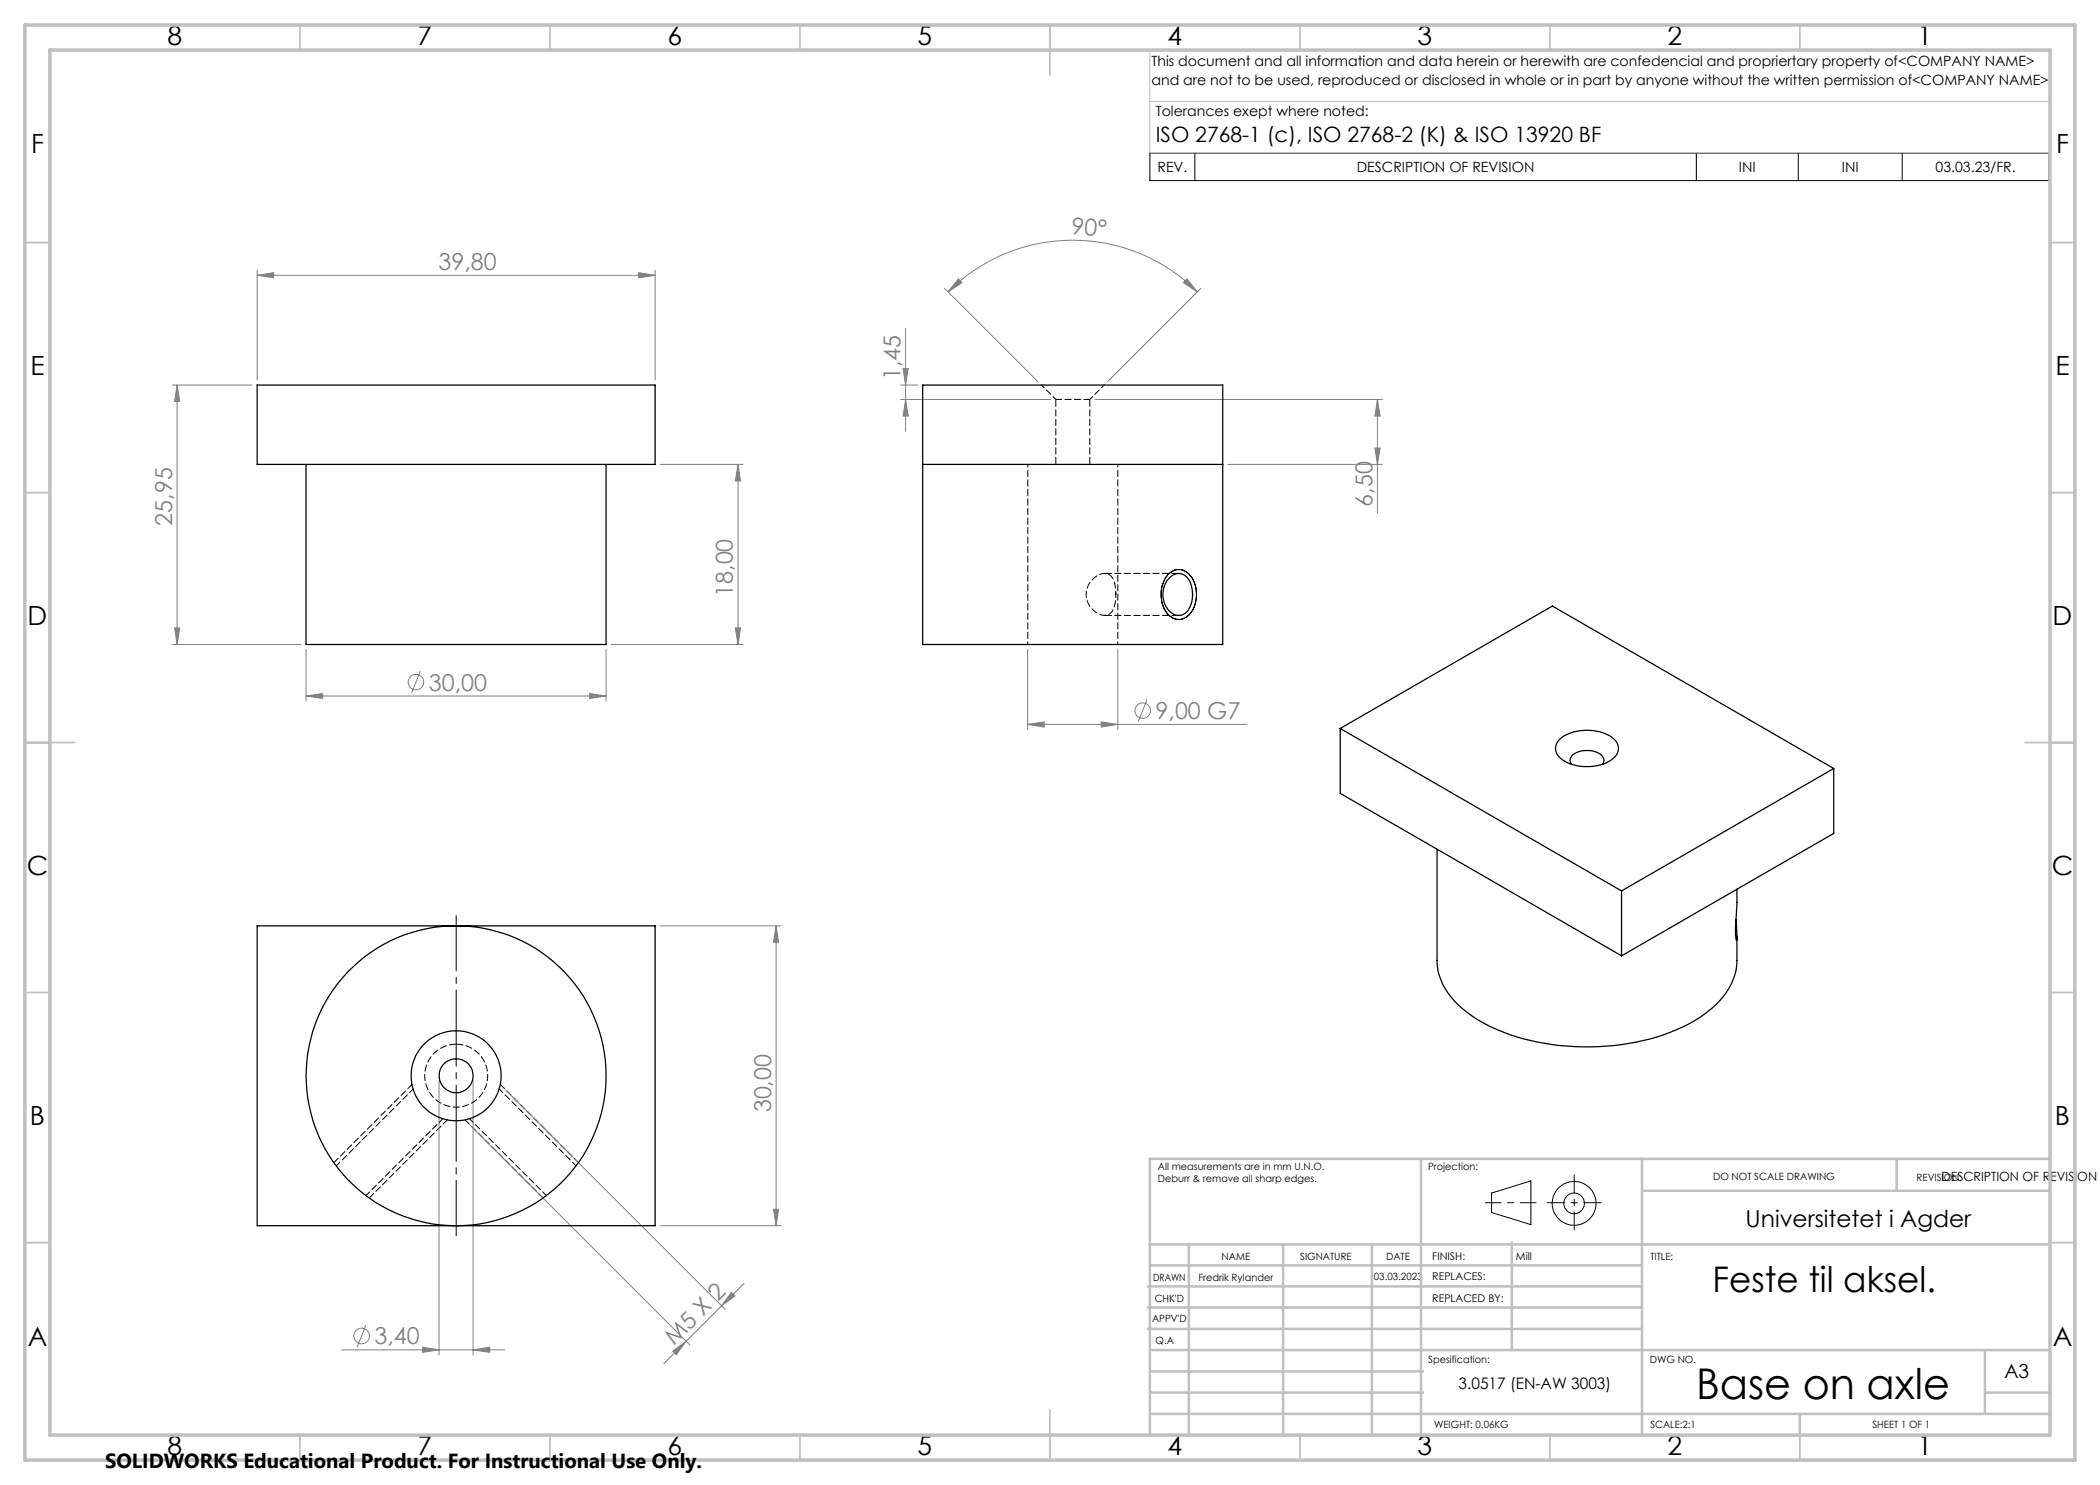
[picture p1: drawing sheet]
<svg xmlns="http://www.w3.org/2000/svg" width="420mm" height="297mm" viewBox="0 0 420 297" stroke-linecap="round" stroke-linejoin="round" font-family="sans-serif">
<g fill="none" stroke="#808080" stroke-width=".2">
<path d="M51.4 55.1l3.3-.6v1.1zM51.4 54v22M51.4 55.1h79.6M127.7 54.5l3.3 .6-3.3 .5zM131 54v22M188.9 57.7l18.6 18.6M189.6 58.4a35.2 35.2 0 0 1 49.9 0M191.7 55.8l.7 .7-2.8 1.9zM237.4 55.8l2.1 2.6-2.8-1.9zM240.2 57.7l-18.7 18.6M34.4 77h16M35.4 77v51.9"/>
<path d="M35.4 77l.5 3.3h-1zM180.1 79.9h30M180.1 77h3.5M180.6 73.7h1l-.5 3.3zM181.1 65.6v20.7M181.1 79.9l.5 3.3h-1zM218.9 79.9h57.6M275.5 79.9v22.7M275.5 79.9l.5 3.3h-1zM132 92.9h16.6M147.6 92.9l.5 3.3h-1zM147.6 92.9v36"/>
<path d="M245.5 92.9h31M275 89.6h1l-.5 3.3zM34.4 128.9h25.8M34.9 125.6h1l-.5 3.3zM61.2 139.2l3.3-.5v1zM61.2 129.9v10.3M61.2 139.2h60M84.1 134.2l-1.8 4.4M117.9 138.7l3.3 .5-3.3 .5zM121.2 129.9v10.3M122.2 128.9h26.4M147.1 125.6h1l-.5 3.3z"/>
<path d="M205.5 129.9v16M223.6 129.9v16M229.4 139.9l-1.8 4.5M205.5 144.9l3.3-.5v1zM205.5 144.9h43.9M220.2 144.4l3.4 .5-3.4 .5zM132 185.2h24.2M155.2 185.2v59.9M155.2 185.2l.5 3.3h-1zM87.8 216.1v54.9M94.6 216.1v54.9M101.1 217.9l43.9 44"/>
<path d="M94 225l43.9 44M132 245.1h24.2M146.3 258.5l.7 .7-2.7 2zM148.8 256.7l-16 16M154.7 241.9h1l-.5 3.2zM68.3 270h32.7M73.2 265l-1.8 4.4M84.5 269.4l3.3 .6-3.3 .5zM94.6 270l3.3-.6v1.1zM134.5 270.2l2.7-2-1.9 2.7z"/>
<circle cx="83.2" cy="136.4" r="1.56"/>
<circle cx="228.5" cy="142.1" r="1.55"/>
<circle cx="72.3" cy="267.2" r="1.55"/>
</g>
<g fill="none" stroke="#000" stroke-width=".2">
<path d="M230 30.7h179.8v5.4h-179.8zM239 30.7v5.4M339.3 30.7v5.4M359.7 30.7v5.4M380.4 30.7v5.4M233.6 114.9a2.93 2.93 0 0 1 4.9 .8 6.2 6.2 0 0 1-1.1 7.6 2.91 2.91 0 0 1-4.5-1.4 6.5 6.5 0 0 1 .7-7zM298.3 238.6l7.9-2.4v8.7l-7.9-2.4z"/>
<circle cx="314.8" cy="240.7" r="2.07"/>
<circle cx="314.8" cy="240.7" r="4.4"/>
</g>
<path d="M82.4 216.9l-15.6 15.6M73.9 239.6l15.6-15.6M93 224l15.6 15.6M115.7 232.5l-15.6-15.6" fill="none" stroke="#000" stroke-width=".2" stroke-dasharray="1.3 .6" stroke-dashoffset=".1"/>
<path d="M91.2 247.1v-64" fill="none" stroke="#000" stroke-width=".2" stroke-dasharray="15.2 1.3 1.3 1.3" stroke-dashoffset="4.2"/>
<path d="M297.1 240.5h10.1" fill="none" stroke="#000" stroke-width=".2" stroke-dasharray="15.2 1.3 1.3 1.3" stroke-dashoffset="12.1"/>
<path d="M314.8 235v11" fill="none" stroke="#000" stroke-width=".2" stroke-dasharray="15.2 1.3 1.3 1.3" stroke-dashoffset="11.6"/>
<path d="M309.5 240.5h10.7" fill="none" stroke="#000" stroke-width=".2" stroke-dasharray="15.2 1.3 1.3 1.3" stroke-dashoffset="11.8"/>
<path d="M230 10v20.6h180M230.5 10h179.5v33M230 20.3h180" fill="none" stroke="#c0c0c0" stroke-width=".2"/>
<g fill="none" stroke="#c0c0c0" stroke-width=".35">
<path d="M60 5v5M110 5v5M160 5v5M210 5v10M260 5v5M310 5v5M360 5v5M5 48.5h5M410 48.5h5M5 98.5h5M410 98.5h5M5 148.5h10"/>
<path d="M405 148.5h10M5 198.5h5M410 198.5h5M5 248.5h5M410 248.5h5M60 287v5M110 287v5M160 287v5M210 282v10M260 287v5M310 287v5M360 287v5"/>
</g>
<g fill="none" stroke="#c0c0c0" stroke-width=".5">
<path d="M284.2 231.8v55.2M328.4 231.8v55.2M328.8 238.2h81.2M379.3 231.8v6.4M410 231.8h-180v55.2M229.6 257.3h98.8M230 248.9h179.6M230 253.1h98.4M237.8 248.8v38.2M256.6 248.9v38.2M274.4 248.8v38.2M302.4 248.5v21.5"/>
<path d="M229.6 265.8h98.8M229.6 261.5h98.8M230 278.5h54.6M230 274.3h54.6M230 270h180M397 278.5h13M397 270v12.8M230 282.8h180M360 282.8v4.2"/>
</g>
<path d="M5 5h410v287h-410zM10 10h400v277h-400z" fill="none" stroke="#c0c0c0" stroke-width=".7"/>
<g fill="#808080">
<path d="M237.4 55.8l2.1 2.6-2.8-1.9zM191.7 55.8l.7 .7-2.8 1.9z"/>
<path d="M117.9 138.7l3.3 .5-3.3 .5zM61.2 139.2l3.3-.5v1z"/>
<path d="M51.4 55.1l3.3-.6v1.1zM127.7 54.5l3.3 .6-3.3 .5zM84.5 269.4l3.3 .6-3.3 .5zM94.6 270l3.3-.6v1.1zM205.5 144.9l3.3-.5v1zM220.2 144.4l3.4 .5-3.4 .5z"/>
<path d="M146.3 258.5l.7 .7-2.7 2zM134.5 270.2l2.7-2-1.9 2.7z"/>
<path d="M147.1 125.6h1l-.5 3.3zM147.6 92.9l.5 3.3h-1zM275 89.6h1l-.5 3.3zM275.5 79.9l.5 3.3h-1zM181.1 79.9l.5 3.3h-1zM180.6 73.7h1l-.5 3.3z"/>
<path d="M35.4 77l.5 3.3h-1zM34.9 125.6h1l-.5 3.3zM155.2 185.2l.5 3.3h-1zM154.7 241.9h1l-.5 3.2z"/>
</g>
<g fill="none" stroke="#000" stroke-width=".25">
<path d="M51.4 77h79.6v15.9h-79.6zM184.5 77h60v51.9h-60zM61.2 92.9v36h60v-36M184.5 92.9h60M233.8 115.6a2.44 2.44 0 0 1 2.5-.8 2.44 2.44 0 0 1 1.8 1.8 6 6 0 0 1-.8 5.8 2.38 2.38 0 0 1-3.7-.5 4.9 4.9 0 0 1 .2-6.3zM268 145.7v13l56.3 32.5M268 145.7l56.3 32.5M268 145.7l42.5-24.5 56.2 32.5M311.7 148.1a8.5 8.5 0 0 1 7.8-1.8 5.4 5.4 0 0 1 4 2.6 2.73 2.73 0 0 1-1.7 3.4 9.3 9.3 0 0 1-9.7-.7 2.43 2.43 0 0 1-.4-3.5zM314.3 152.9a1.5 1.5 0 0 1 1-2.4 4.7 4.7 0 0 1 5.2 .8 1.25 1.25 0 0 1 0 1.6M366.7 153.7l-42.4 24.5M366.7 153.7v13l-42.4 24.5"/>
<path d="M287.4 169.9v22.2a12.5 12.5 0 0 0 4.9 9.5 34.4 34.4 0 0 0 16.8 7.1 47 47 0 0 0 28.4-3.8 18.3 18.3 0 0 0 9.1-8.9 8.9 8.9 0 0 0 .8-3.9v-4.8M324.3 178.2v13M347.4 177.8v3.1l-.3 4a8.6 8.6 0 0 0 .2 3.2l.1-1.4-.2-2.8M51.4 185.2h79.6v59.9h-79.6z"/>
<circle cx="91.2" cy="215.2" r="30"/>
<circle cx="91.2" cy="215.2" r="9"/>
<circle cx="91.2" cy="215.2" r="3.4"/>
</g>
<path d="M211.2 79.9v13M218 92.9v-13M235.8 114.7h-14.9M220.9 123.1h14.9M91.2 208.8a6.3 6.3 0 0 1 5.6 9.3 6.3 6.3 0 0 1-10.8 .6 6.3 6.3 0 0 1 4.5-9.8l.7-.1" fill="none" stroke="#000" stroke-width=".2" stroke-dasharray="1.3 .6" stroke-dashoffset="-.1"/>
<path d="M82.6 217.8l-15.3 15.4M73.2 239.1l15.4-15.4M93.9 223.7l15.4 15.4M115.2 233.2l-15.4-15.4" fill="none" stroke="#000" stroke-width=".2" stroke-dasharray="1.3 .6" stroke-dashoffset=".2"/>
<path d="M220.9 114.7h.1M221.1 114.7h-.2M223.2 119v-.6M236 114.7h-.2M238.5 119.1v-.3M220.9 123.1h.3M235.8 123.1h.2" fill="none" stroke="#000" stroke-width=".2" stroke-dasharray="1.3 .6"/>
<path d="M205.6 92.9v36M223.2 118.9l-.2 1.9a2.18 2.18 0 0 1-3.2 2 4.3 4.3 0 0 1-2.5-4.5 4.3 4.3 0 0 1 3.6-3.6 2.26 2.26 0 0 1 2.1 2.4l.2 1.8M223.6 128.9v-36" fill="none" stroke="#000" stroke-width=".2" stroke-dasharray="1.3 .6" stroke-dashoffset=".7"/>
<path d="M211.2 79.9h6.8" fill="none" stroke="#000" stroke-width=".2" stroke-dasharray="1.3 .6" stroke-dashoffset=".1"/>
<path d="M208.3 77l2.9 2.9M218 79.9l2.9-2.9" fill="none" stroke="#000" stroke-width=".2" stroke-dasharray="1.3 .6" stroke-dashoffset=".5"/>
<text font-size="8.5" x="339.2" y="279.7">Base on axle</text>
<text font-size="7.1" x="342.5" y="258.5">Feste til aksel.</text>
<g font-size="5.3">
<text x="33.5" y="8.9">8</text>
<text x="83.5" y="8.9">7</text>
<text x="133.5" y="8.9">6</text>
<text x="183.5" y="8.9">5</text>
<text x="233.5" y="8.9">4</text>
<text x="283.5" y="8.9">3</text>
<text x="333.5" y="8.9">2</text>
<text x="383.5" y="8.9">1</text>
<text x="6.2" y="30.7">F</text>
<text x="411.2" y="30.7">F</text>
<text x="6.1" y="74.9">E</text>
<text x="411.1" y="74.9">E</text>
<text x="5.5" y="124.9">D</text>
<text x="410.5" y="124.9">D</text>
<text x="5.3" y="174.9">C</text>
<text x="410.3" y="174.9">C</text>
<text x="6" y="224.9">B</text>
<text x="411" y="224.9">B</text>
<text x="5.5" y="269.2">A</text>
<text x="410.5" y="269.2">A</text>
<text x="33.5" y="290.9">8</text>
<text x="83.5" y="290.9">7</text>
<text x="133.5" y="290.9">6</text>
<text x="183.5" y="290.9">5</text>
<text x="233.5" y="290.9">4</text>
<text x="283.5" y="290.9">3</text>
<text x="333.5" y="290.9">2</text>
<text x="383.5" y="290.9">1</text>
</g>
<g font-size="4.7" fill="#808080">
<text x="214.2" y="46.8" transform="rotate(5 214.2 46.8)">90°</text>
<text x="87.7" y="54">39,80</text>
<text x="180.1" y="76" transform="rotate(-90 180.1 76)">1,45</text>
<text x="274.5" y="101.3" transform="rotate(-90 274.5 101.3)">6,50</text>
<text x="34.4" y="105.1" transform="rotate(-90 34.4 105.1)">25,95</text>
<text x="146.6" y="119.4" transform="rotate(-90 146.6 119.4)">18,00</text>
<text x="85.8" y="138.1">30,00</text>
<text x="231.1" y="143.8">9,00 G7</text>
<text x="154.2" y="222.5" transform="rotate(-90 154.2 222.5)">30,00</text>
<text x="74.9" y="268.9">3,40</text>
<text x="134.8" y="269.2" transform="rotate(-45 134.8 269.2)">M5 X 2</text>
</g>
<text font-size="4.7" x="349.1" y="245.3">Universitetet i Agder</text>
<text font-size="4.2" x="231.1" y="28.5">ISO 2768-1 (c), ISO 2768-2 (K) &amp; ISO 13920 BF</text>
<text font-size="4.1" x="21" y="293.7">SOLIDWORKS Educational Product. For Instructional Use Only.</text>
<text font-size="3.9" x="400.9" y="275.5">A3</text>
<text font-size="3.2" x="291.7" y="277.9">3.0517 (EN-AW 3003)</text>
<g font-size="2.8">
<text x="230.3" y="13.1">This document and all information and data herein or herewith are confedencial and propriertary property of&lt;COMPANY NAME&gt;</text>
<text x="230.3" y="16.9">and are not to be used, reproduced or disclosed in whole or in part by anyone without the written permission of&lt;COMPANY NAME&gt;</text>
<text x="231.1" y="23.1">Tolerances exept where noted:</text>
<text x="231.5" y="34.4">REV.</text>
<text x="271.4" y="34.4">DESCRIPTION OF REVISION</text>
<text x="347.8" y="34.4">INI</text>
<text x="368.4" y="34.4">INI</text>
<text x="387.1" y="34.4">03.03.23/FR.</text>
</g>
<text font-size="2.5" x="388.3" y="236.1">DESCRIPTION OF REVISION</text>
<g font-size="2.1">
<text x="286.4" y="251.9">FINISH:</text>
<text x="303.2" y="251.9">Mill</text>
<text x="286.5" y="256">REPLACES:</text>
<text x="286.5" y="260.4">REPLACED BY:</text>
</g>
<g font-size="2">
<text x="231.6" y="234">All measurements are in mm U.N.O.</text>
<text x="285.6" y="234">Projection:</text>
<text x="231.6" y="236.5">Deburr &amp; remove all sharp edges.</text>
<text x="342.6" y="236">DO NOT SCALE DRAWING</text>
<text x="383.3" y="236.2">REVISION:</text>
<text x="244.3" y="252">NAME</text>
<text x="260" y="251.9">SIGNATURE</text>
<text x="277.2" y="251.9">DATE</text>
<text x="330.1" y="251.9">TITLE:</text>
<text x="230.6" y="256.1">DRAWN</text>
<text x="239.7" y="256.1">Fredrik Rylander</text>
<text x="274.8" y="255.9">03.03.2023</text>
<text x="230.9" y="260.3">CHK'D</text>
<text x="230.4" y="264.4">APPV'D</text>
<text x="231.1" y="268.8">Q.A</text>
<text x="285.6" y="272.5">Spesification:</text>
<text x="330" y="272.5">DWG NO.</text>
<text x="286.8" y="285.6">WEIGHT: 0.06KG</text>
<text x="330.1" y="285.6">SCALE:2:1</text>
<text x="374.5" y="285.6">SHEET 1 OF 1</text>
</g>
</svg>
